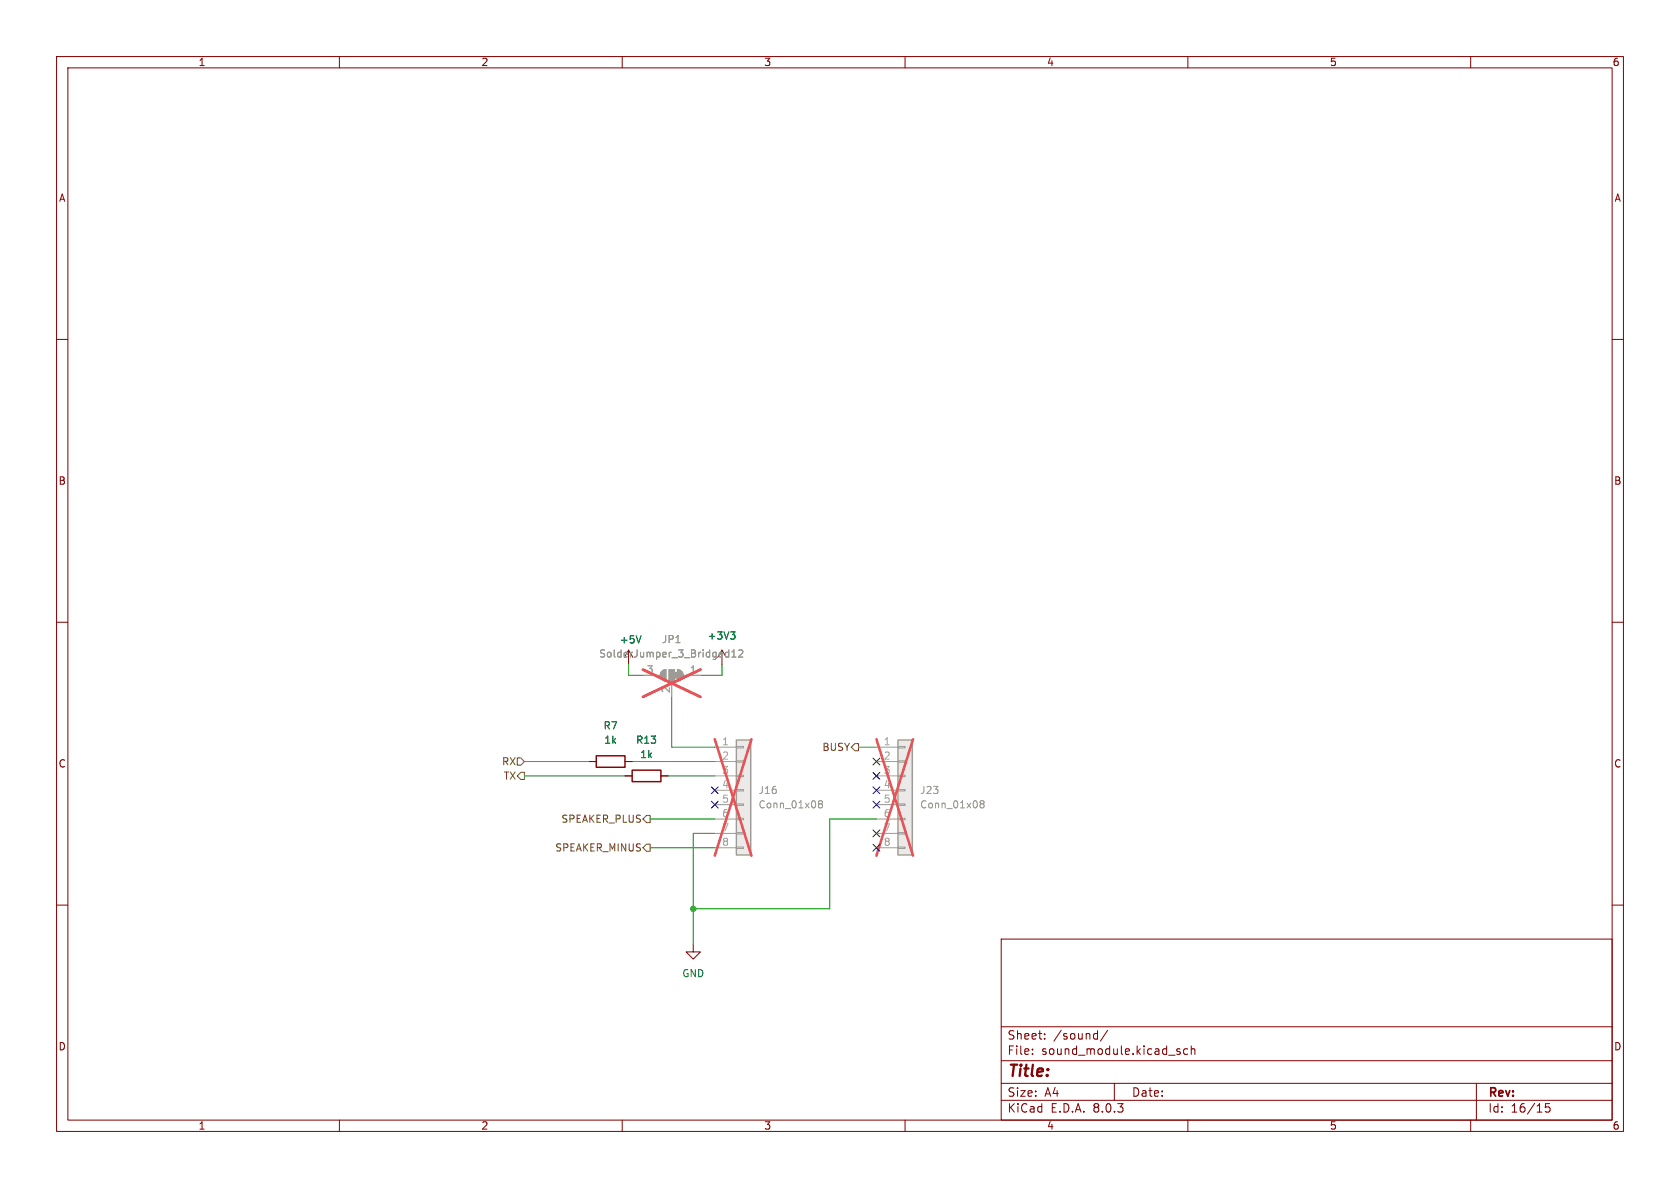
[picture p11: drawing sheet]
<svg xmlns="http://www.w3.org/2000/svg" width="297mm" height="210mm" viewBox="0 0 297 210" stroke-linecap="round" stroke-linejoin="round" font-family="sans-serif">
<g fill="none" stroke="#840000" stroke-width=".18">
<path d="M10 10h277v190h-277zM12 12h273v186h-273zM60 10v2M110 10v2M160 10v2M210 10v2M260 10v2M10 60h2M285 60h2M10 110h2M111.1 114.9v2.6M128.4 116.2l-.8-1.3v2.6"/>
<path d="M285 110h2M104.1 134.6h1.3M110.5 134.6h1.3M10 160h2M285 160h2M177 166h108v32h-108zM60 198v2M110 198v2M160 198v2M177 194.5h108M177 191.5h108M177 187.5h108"/>
<path d="M177 181.5h108M182.5 186.3v.1M182.5 185.5v.1M184.7 183.6v.1M184.7 182.8v.1M193.6 182.7l.4 .1M194 182.2v1.5M194 183.6l-.4 .1M195.8 182.1l-1.3 2M197 191.5v3M208.2 185.9l.4 .1 .1 .2-.2 .2h-.3M208.2 185.4l.4 .1"/>
<path d="M210 185.5l-.5-.1-.3 .3v.4l.2 .2h.6M210 198v2M210.6 185.5l.2-.1 .4 .1v.9M210.6 184.9v1.5M260 198v2M261 191.5v6.5M274 195.1h-.8v.7l.2-.1h.5l.1 .3v.5l-.3 .1-.5-.1"/>
</g>
<path d="M113.3 112.4l-.4 1.3M129.1 111.7h.8l-.4 .5M129.7 112.2l.2 .2v.3l-.2 .3" fill="none" stroke="#006464" stroke-width=".18"/>
<path d="M105.4 133.6h5.1v2h-5.1z" fill="none" stroke="#840000" stroke-width=".25"/>
<path d="M130.2 130.8h2.5v20.3h-2.5z" fill="#ebeae8"/>
<g fill="none" stroke="#9c9b98" stroke-width=".18">
<path d="M113.7 119.4h3M117 118.7l.7-.3v2a1.02 1.02 0 0 1-.9-.6 1.02 1.02 0 0 1 .2-1.1zM119.8 118.4a1.02 1.02 0 0 1 1 1 1.02 1.02 0 0 1-1 1zM120.8 119.4h3M118.7 120.4v2.8M126.4 132.1h3.8M126.4 134.6h3.8M126.4 137.2h3.8M126.4 139.7h3.8M130.2 139.6h1.2v.2h-1.2zM130.2 137h1.2v.3h-1.2zM130.2 134.5h1.2v.2h-1.2z"/>
<path d="M130.2 132h1.2v.2h-1.2zM126.4 142.2h3.8M126.4 144.8h3.8M126.4 147.3h3.8M126.4 149.9h3.8M130.2 149.7h1.2v.3h-1.2zM130.2 147.2h1.2v.2h-1.2zM130.2 144.7h1.2v.2h-1.2zM130.2 142.1h1.2v.3h-1.2z"/>
</g>
<path d="M130.2 130.8h2.5v20.3h-2.5z" fill="none" stroke="#9c9b98" stroke-width=".25"/>
<path d="M128.4 116.1h.4M128.4 115.4h.4M128.8 114.9v1.2M129.4 116.1h.7M129.4 115.2l.4-.3v1.2M130.6 115l.5-.1 .2 .3-.8 .9h.8M144.9 142.1l-.2-.2 .2-.4h.3l.2 .3-.2 .3M144.9 142.1l-.2 .2v.4l.2 .1h.3l.2-.2v-.3l-.2-.2M144.9 142.1h.3" fill="none" stroke="#939391" stroke-width=".18"/>
<path d="M113.7 118.4l10.1 4.8M123.8 118.4l-10.1 4.8M126.4 130.7l6.4 20.6M132.8 130.7l-6.4 20.6" fill="none" stroke="#e75356" stroke-width=".46"/>
<g fill="#9c9b98" stroke="#9c9b98" stroke-width=".18">
<path d="M119.3 118.9h.5v1h-.5z"/>
<path d="M119.8 118.4a1.02 1.02 0 0 1 1 1 1.02 1.02 0 0 1-1 1z"/>
<path d="M118.2 118.4h1.1v2h-1.1z"/>
<path d="M117 118.7l.7-.3v2a1.02 1.02 0 0 1-.9-.6 1.02 1.02 0 0 1 .2-1.1z"/>
</g>
<path d="M111.8 136.1h5v2.1h-5z" fill="none" stroke="#840000" stroke-width=".25"/>
<path d="M110.5 137.2h1.3M116.8 137.2h1.3M122.6 167v1.3h1.2l-1.2 1.2-1.3-1.2h1.3" fill="none" stroke="#840000" stroke-width=".18"/>
<path d="M158.7 130.8h2.6v20.3h-2.6z" fill="#ebeae8"/>
<g fill="none" stroke="#9c9b98" stroke-width=".18">
<path d="M113.7 119.4h2.5M121.3 119.4h2.5M118.7 120.7v2.5M154.9 132.1h3.8M154.9 134.6h3.8M154.9 137.2h3.8M154.9 139.7h3.8M158.7 139.6h1.3v.2h-1.3zM158.7 137h1.3v.3h-1.3zM158.7 134.5h1.3v.2h-1.3zM158.7 132h1.3v.2h-1.3zM154.9 142.2h3.8"/>
<path d="M154.9 144.8h3.8M154.9 147.3h3.8M154.9 149.9h3.8M158.7 149.7h1.3v.3h-1.3zM158.7 147.2h1.3v.2h-1.3zM158.7 144.7h1.3v.2h-1.3zM158.7 142.1h1.3v.3h-1.3z"/>
</g>
<path d="M158.7 130.8h2.6v20.3h-2.6z" fill="none" stroke="#9c9b98" stroke-width=".25"/>
<path d="M128.4 116.1h.4M128.4 115.4h.4M128.8 114.9v1.2M129.4 116.1h.7M129.4 115.2l.4-.3v1.2M130.6 115l.5-.1 .2 .3-.8 .9h.8M173.5 142.1l-.2-.2 .2-.4h.2l.3 .3-.3 .3M173.5 142.1l-.2 .2v.4l.2 .1h.2l.3-.2v-.3l-.3-.2M173.5 142.1h.2" fill="none" stroke="#939391" stroke-width=".18"/>
<path d="M113.7 118.4l10.1 4.8M123.8 118.4l-10.1 4.8M154.9 130.7l6.5 20.6M161.4 130.7l-6.5 20.6" fill="none" stroke="#e75356" stroke-width=".46"/>
<path d="M91.4 137.2l.7-.7h.6v1.3h-.6zM91.4 134h.7l.6 .6-.6 .7h-.7zM151.1 131.4h.7v1.3h-.7l-.6-.6zM113.7 144.8l.6-.7h.6v1.3h-.6zM114.3 149.2h.6v1.3h-.6l-.6-.6z" fill="none" stroke="#725600" stroke-width=".18"/>
<path d="M111.1 117.5v1.9h2.6M127.6 117.5v1.9h-3.8M92.7 137.2h17.8M92.7 134.6h11.4M111.8 134.6h14.6M118.1 137.2h8.3M118.7 123.2v8.9h7.7M151.8 132.1h3.1M114.9 149.9h11.5M114.9 144.8h11.5M126.4 147.3h-3.8v19.7M154.9 144.8h-8.2v15.9h-24.1" fill="none" stroke="#009600" stroke-width=".18"/>
<g fill="none" stroke="#000084" stroke-width=".18">
<path d="M125.8 139.1l1.2 1.2M127 139.1l-1.2 1.2M154.3 134l1.2 1.2M154.3 136.6l1.2 1.2M154.3 139.1l1.2 1.2M155.5 134l-1.2 1.2M155.5 136.6l-1.2 1.2M155.5 139.1l-1.2 1.2M125.8 141.6l1.2 1.2M127 141.6l-1.2 1.2M154.3 141.6l1.2 1.2M154.3 146.7l1.2 1.2"/>
<path d="M154.3 149.3l1.2 1.2M155.5 141.6l-1.2 1.2M155.5 146.7l-1.2 1.2M155.5 149.3l-1.2 1.2"/>
</g>
<path d="M104.1 134.6h1.3M110.5 137.2h1.3M110.5 134.6h1.3M116.8 137.2h1.3" fill="none" stroke="#840000" stroke-width=".18"/>
<path d="M113.3 112.4l-.4 1.3M129.1 111.7h.8l-.4 .5M129.7 112.2l.2 .2v.3l-.2 .3" fill="none" stroke="#006464" stroke-width=".18"/>
<circle cx="122.6" cy="160.7" r=".46" fill="#009600" stroke="#009600" stroke-width=".18"/>
<text font-size="2.8" fill="#840000" x="178" y="190.9">Title:</text>
<g font-size="2.1" fill="#840000">
<text x="178" y="184">Sheet:</text>
<text x="186.2" y="184">/sound/</text>
<text x="178" y="186.7">File:</text>
<text x="184.1" y="186.7">sound_module.kicad_sch</text>
<text x="178" y="196.9">KiCad</text>
<text x="178" y="194.1">Size:</text>
<text x="184.7" y="194.1">A4</text>
<text x="185.7" y="196.9">E.D.A.</text>
<text x="193.3" y="196.9">8.0.3</text>
<text x="200" y="194.1">Date:</text>
<text x="263" y="194.3">Rev:</text>
<text x="263" y="196.9">Id:</text>
<text x="267.1" y="196.9">16/15</text>
</g>
<g font-size="1.8" fill="#840000">
<text x="35" y="11.9">1</text>
<text x="85" y="11.9">2</text>
<text x="135" y="11.9">3</text>
<text x="185" y="11.9">4</text>
<text x="235" y="11.9">5</text>
<text x="285" y="11.9">6</text>
<text x="10.3" y="35.9">A</text>
<text x="285.3" y="35.9">A</text>
<text x="10.3" y="85.9">B</text>
<text x="285.3" y="85.9">B</text>
<text x="10.3" y="135.9">C</text>
<text x="285.3" y="135.9">C</text>
<text x="10.3" y="185.9">D</text>
<text x="285.3" y="185.9">D</text>
<text x="35" y="199.9">1</text>
<text x="85" y="199.9">2</text>
<text x="135" y="199.9">3</text>
<text x="185" y="199.9">4</text>
<text x="235" y="199.9">5</text>
<text x="285" y="199.9">6</text>
</g>
<g font-size="1.8" fill="#006464">
<text x="109.5" y="113.9">+5V</text>
<text x="125" y="113.3">+3V3</text>
<text x="106.6" y="129.1">R7</text>
<text x="106.7" y="131.7">1k</text>
<text x="112.4" y="131.7">R13</text>
<text x="113.1" y="134.2">1k</text>
<text x="120.5" y="172.9">GND</text>
</g>
<g font-size="1.8" fill="#939391">
<text x="116.9" y="113.9">JP1</text>
<text x="105.8" y="116.4">SolderJumper_3_Bridged12</text>
<text x="134" y="143.1">Conn_01x08</text>
<text x="134" y="140.6">J16</text>
<text x="162.6" y="143.1">Conn_01x08</text>
<text x="162.6" y="140.6">J23</text>
</g>
<g font-size="1.8" fill="#a5a4a2">
<text x="114.2" y="119.1">3</text>
<text x="121.8" y="119.1">1</text>
<text x="118.5" y="122.6" transform="rotate(-90 118.5 122.6)">2</text>
<text x="127.6" y="131.8">1</text>
<text x="156.1" y="131.8">1</text>
<text x="127.6" y="134.4">2</text>
<text x="127.6" y="136.9">3</text>
<text x="156.1" y="134.4">2</text>
<text x="156.1" y="136.9">3</text>
<text x="127.6" y="139.4">4</text>
<text x="127.6" y="142">5</text>
<text x="156.1" y="139.4">4</text>
<text x="156.1" y="142">5</text>
<text x="127.6" y="144.5">6</text>
<text x="127.6" y="147.1">7</text>
<text x="127.6" y="149.6">8</text>
<text x="156.1" y="144.5">6</text>
<text x="156.1" y="147.1">7</text>
<text x="156.1" y="149.6">8</text>
</g>
<g font-size="1.8" fill="#725600">
<text x="88.7" y="135.5">RX</text>
<text x="145.3" y="132.9">BUSY</text>
<text x="89" y="138">TX</text>
<text x="99.1" y="145.6">SPEAKER_PLUS</text>
<text x="98.1" y="150.7">SPEAKER_MINUS</text>
</g>
</svg>
